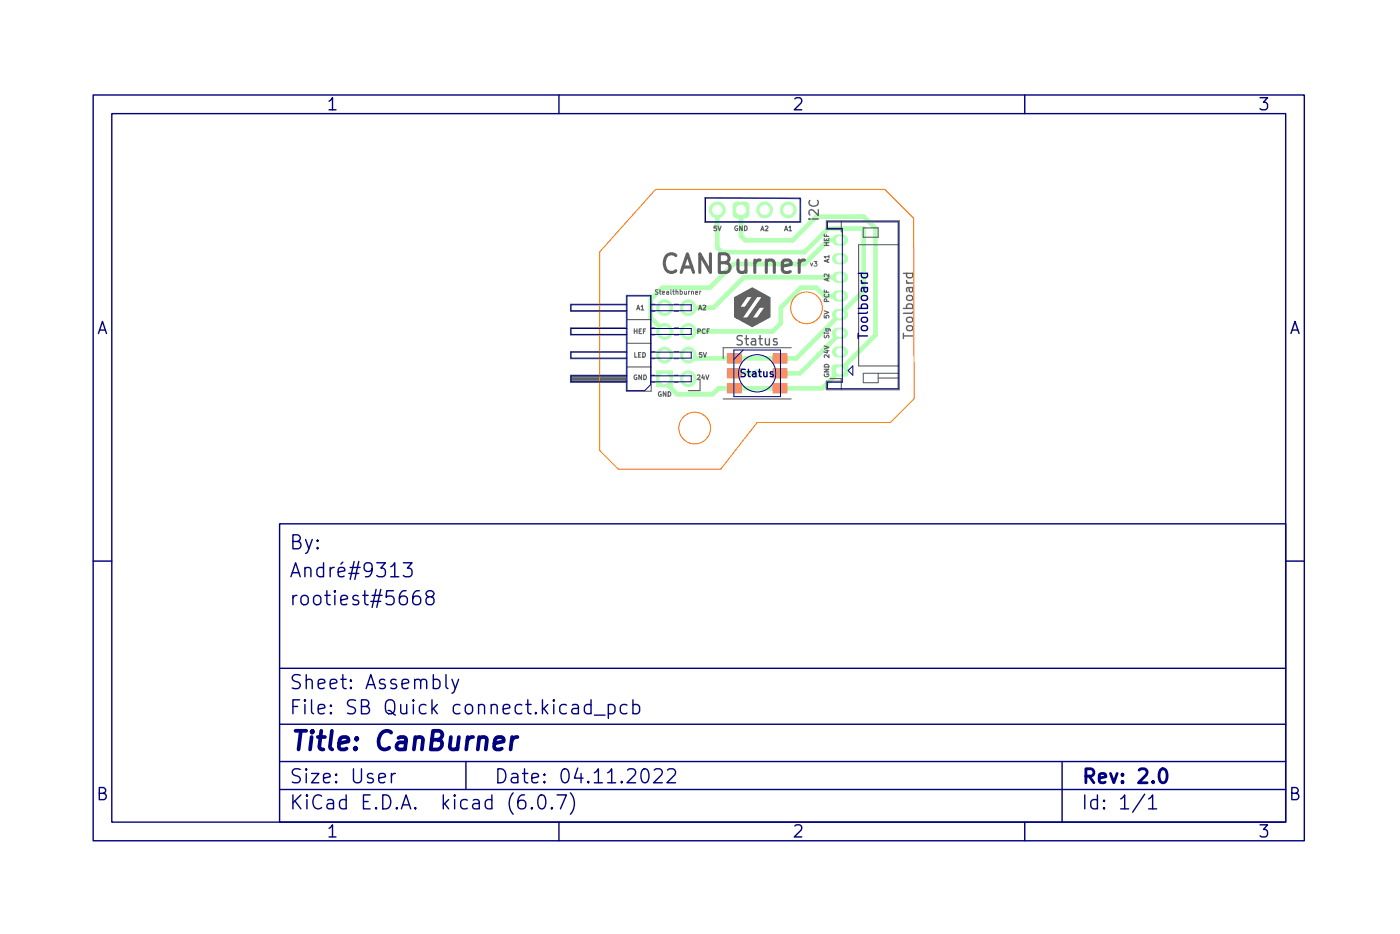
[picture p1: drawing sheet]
<svg xmlns="http://www.w3.org/2000/svg" width="150mm" height="100mm" viewBox="0 0 150 100" stroke-linecap="round" stroke-linejoin="round" font-family="sans-serif">
<g fill="#b3ffb3" stroke="#b3ffb3" stroke-width=".11">
<path d="M78.8 21.8l.3-.1h.9l.2 .1 .2 .3v.8l-.1 .3-.3 .2h-.9l-.2-.1-.2-.4v-.8z"/>
<path d="M83 37.9h1.5v1h-1.5z"/>
<path d="M83 39.5h1.5v1h-1.5z"/>
<path d="M83 41.1h1.5v1h-1.5z"/>
<path d="M78.1 41.1h1.5v1h-1.5z"/>
<path d="M78.1 39.5h1.5v1h-1.5z"/>
<path d="M78.1 37.9h1.5v1h-1.5z"/>
<path d="M89.4 39.2h1.5l.1 .2v.8l-.3 .1h-1.3l-.1-.3v-.6z"/>
<path d="M70.5 39.8h1.7v1.7h-1.7z"/>
<circle cx="84.6" cy="22.5" r=".85"/>
<circle cx="82.1" cy="22.5" r=".85"/>
<circle cx="77" cy="22.5" r=".85"/>
<circle cx="71.3" cy="33" r=".85"/>
<circle cx="73.9" cy="33" r=".85"/>
<circle cx="71.3" cy="35.6" r=".85"/>
<circle cx="73.9" cy="35.6" r=".85"/>
<circle cx="71.3" cy="38.1" r=".85"/>
<circle cx="73.9" cy="38.1" r=".85"/>
<circle cx="73.9" cy="40.6" r=".85"/>
</g>
<path d="M89.9 37.7h.5M89.9 35.7h.5M89.9 33.7h.5M89.9 31.7h.5M89.9 29.7h.5M89.9 27.7h.5M89.9 25.7h.5" fill="none" stroke="#b3ffb3" stroke-width="1.2"/>
<path d="M77 22.5v4.1M77.5 27h8.9l2.5-2.5h3.8v6.7l-7.2 7.2h-11.3l-.3-.3M79.5 22.5v2.8l.5 .5h5.1l2.5-2.6h5.1l1.3 1.3v11.4l-5.7 5.7h-11.2l-.6 .7h-3.8l-1.4-1.4v-.3M90.2 25.7h-1.3l-2.5 2.6h-7.7l-2.5 2.6h-5.1l-1.3 1.2v2l1.5 1.5M90.2 31.7h-1.7l-.9-.8h-1.6l-2.2 2.1v1.7l-.9 .9h-9M90.2 29.7h-10.4l-3.2 3.3h-2.7M90.2 35.7l-4.3 4.3h-2.2M78.8 40h2.5" fill="none" stroke="#b3ffb3" stroke-width=".5"/>
<g fill="#fff" stroke="#fff" stroke-width=".11">
<circle cx="84.6" cy="22.5" r=".5"/>
<circle cx="82.1" cy="22.5" r=".5"/>
<circle cx="79.5" cy="22.5" r=".5"/>
<circle cx="77" cy="22.5" r=".5"/>
<circle cx="90.2" cy="39.7" r=".37"/>
<circle cx="90.2" cy="37.7" r=".37"/>
<circle cx="90.2" cy="35.7" r=".37"/>
<circle cx="90.2" cy="33.7" r=".37"/>
<circle cx="90.2" cy="31.7" r=".37"/>
<circle cx="90.2" cy="29.7" r=".37"/>
<circle cx="90.2" cy="27.7" r=".37"/>
<circle cx="90.2" cy="25.7" r=".37"/>
<circle cx="71.3" cy="33" r=".5"/>
<circle cx="73.9" cy="33" r=".5"/>
<circle cx="71.3" cy="35.6" r=".5"/>
<circle cx="73.9" cy="35.6" r=".5"/>
<circle cx="71.3" cy="38.1" r=".5"/>
<circle cx="73.9" cy="38.1" r=".5"/>
<circle cx="71.3" cy="40.6" r=".5"/>
<circle cx="73.9" cy="40.6" r=".5"/>
</g>
<g fill="#ff8a8a" stroke="#ff8a8a" stroke-width=".11">
<path d="M83 37.9h1.5v1h-1.5z"/>
<path d="M83 39.5h1.5v1h-1.5z"/>
<path d="M83 41.1h1.5v1h-1.5z"/>
<path d="M78.1 41.1h1.5v1h-1.5z"/>
<path d="M78.1 39.5h1.5v1h-1.5z"/>
<path d="M78.1 37.9h1.5v1h-1.5z"/>
</g>
<g fill="none" stroke="#626262" stroke-width=".12">
<path d="M67.2 32.6h-6v.8h6M67.2 35.2h-6v.7h6M67.2 39.4h2.7M67.2 37.7h-6v.8h6M67.2 31.7h2.7v10.3h-2.7zM67.2 34.3h2.7M67.2 36.8h2.7M69.9 33.4h.4M69.9 35.2h.4M69.9 35.9h.4M69.9 32.6h.4M69.9 37.7h.4"/>
<path d="M69.9 38.5h.4M72.4 33.4h.4M72.4 35.2h.4M72.4 35.9h.4M72.4 32.6h.4M72.4 37.7h.4M72.4 38.5h.4M75.7 21.2l10.2 .1v2.5h-10.2zM84.9 37.3h-7.3v1.1M90.3 23.7v1.2M90.3 24.6h-1.6v-.9h7.8v18.1h-7.8v-.9h1.6M92.7 24.4h1.6v1h-1.6z"/>
<path d="M96.5 26.2h-4.3v13h4.3M61.2 40.8h6M61.2 41h6M61.2 40.6h6M61.2 40.7h6M61.2 40.5h6M61.2 40.4h6M67.2 40.3h-6v.7h6M69.9 40.3h.4M69.9 41h.4M72.4 40.3h.4M72.4 41h.4"/>
<path d="M75.2 40.6v1.3h-1.3M77.6 42.8h7.3M89.1 40.6h1.2v1.2M94.3 40v1h-1.6v-1h3.8M94.3 40.5h2.2"/>
</g>
<path d="M78.8 31.9l1.7-.9a.29 .29 0 0 1 .5 0l1.7 .9v2.1l-1.9 1-1.8-.9h2.3l.8-1.1h-.6l-.8 1.1h-.5l1.6-2.3h-.5l-1.6 2.3h-.7l-.2-.1v-1h1.2l.8-1.2h-.6l-.8 1.2h-.6z" fill="#626262" stroke="#626262" stroke-width=".11"/>
<g fill="none" stroke="#ff8000" stroke-width=".11">
<path d="M70.4 20.3h24.6l3.1 3.1v19.4l-2.5 2.5h-14.3l-3.9 5h-11l-2-2v-21.3z"/>
<circle cx="86.6" cy="33" r="1.7"/>
<circle cx="74.6" cy="45.9" r="1.7"/>
</g>
<g fill="none" stroke="#000080" stroke-width=".15">
<path d="M10 10.2h130v80h-130zM12 12.2h126v76h-126zM60 10.2v2M110 10.2v2M30 56.2h108v32h-108zM10 60.2h2M30 77.7h108M30 71.7h108M43.3 60.4h.9l-.5 .5a.41 .41 0 0 1 .5 .3v.4l-.1 .2-.6 .1-.2-.2M45 63.4a.59 .59 0 0 0-.7 .6v.6l.1 .2 .5 .1 .2-.2 .1-.5-.2-.2-.4-.1-.3 .3M46 64l-.3-.3 .1-.2 .2-.1h.4a.31 .31 0 0 1 .2 .4 .31 .31 0 0 1-.3 .2l-.4 .1-.2 .2v.3l.3 .3 .4-.1 .2-.2-.1-.4-.2-.2M47.9 72.4v1.3l.2 .2"/>
<path d="M48.5 72.9l.4 1M49.2 72.9l-.5 1.3-.2 .2M63.4 75.6h-.4l-.3 .3v.4l.2 .2 .1 .1 .4-.1M63.4 75.1v1.5M63.8 76.7h1.1M65.3 75.6h.4l.3 .3v.4l-.1 .2-.2 .1-.4-.1M65.3 75.6v1.5M67.3 75.6h-.4l-.3 .3v.4l.1 .2 .2 .1 .4-.1M67.9 75.6h.5l.3 .3v.4l-.2 .2-.1 .1-.5-.1M67.9 75.1v1.5M138 60.2h2M30 84.7h108"/>
<path d="M30 81.7h108M42 83v1M42.4 83a.38 .38 0 0 0-.4 .3M50 81.7v3M57.1 86.6l.1 .1-.1 .1-.1-.1 .1-.1v.2M57.9 85.3a.36 .36 0 0 1 .6 .3 .88 .88 0 0 1-.3 1.2 .38 .38 0 0 1-.4-.3 1.17 1.17 0 0 1 .1-1.2zM59.2 86.6l.1 .1-.1 .1v-.1v-.1v.2M59.8 85.3h1l-.6 1.5M60 88.2v2M61.2 85.1a1.72 1.72 0 0 1 0 2.2M70.2 82.6l.2-.1h.4a.41 .41 0 0 1 .2 .6l-.8 .9h.9M71.7 82.6l.2-.1h.3a.41 .41 0 0 1 .2 .6l-.8 .9h.9"/>
<path d="M110 88.2v2M114 81.7v6.5M122.9 85.2l-1.3 1.9M123.3 85.7l.4-.4v1.5M123.3 86.8h.9"/>
</g>
<path d="M124.6 82.5a.36 .36 0 0 1 .6 .3 .88 .88 0 0 1-.3 1.2 .38 .38 0 0 1-.4-.3 1.17 1.17 0 0 1 .1-1.2z" fill="none" stroke="#000080" stroke-width=".3"/>
<path d="M55 79.1l-.2 1.3M55.5 79.1a.59 .59 0 0 0-.6 .3" fill="none" stroke="#000080" stroke-width=".4"/>
<g fill="none" stroke="#000080" stroke-width=".11">
<path d="M67.3 31.7h2.5v9.6l-.6 .6h-1.9zM67.3 32.7h-6v.6h6M67.3 35.2h-6v.7h6M67.3 37.8h-6v.6h6M69.8 32.7h4.4v.6h-4.4M69.8 37.8h4.4v.6h-4.4M69.8 35.2h4.4v.7h-4.4M75.7 21.2h10.2v2.6h-10.2zM78.8 37.5h5v5h-5zM79.8 37.5l-1 1M88.8 23.8h7.6v17.9h-7.6v-.7h1.6v-16.5h-1.6zM91 39.7l.5-.5v1z"/>
<path d="M67.3 40.3h-6v.7h6M69.8 40.3h4.4v.7h-4.4"/>
<circle cx="81.3" cy="40" r="2"/>
</g>
<text font-size="2.8" fill="#626262" x="71.2" y="29.3">CANBurner</text>
<text font-size="2.8" fill="#000080" x="31" y="80.5">Title: CanBurner</text>
<g font-size="2.1" fill="#000080">
<text x="31" y="58.9">By:</text>
<text x="31" y="64.9">rootiest#5668</text>
<text x="31" y="61.9">André#9313</text>
<text x="31" y="76.6">File: SB Quick connect.kicad_pcb</text>
<text x="31" y="73.9">Sheet: Assembly</text>
<text x="31" y="86.8">KiCad E.D.A. kicad (6.0.7)</text>
<text x="31" y="84">Size: User</text>
<text x="53" y="84">Date: 04.11.2022</text>
<text x="116" y="84">Rev: 2.0</text>
<text x="116" y="86.8">Id: 1/1</text>
</g>
<g font-size="1.8" fill="#000080">
<text x="35" y="11.8">1</text>
<text x="85" y="11.8">2</text>
<text x="135" y="11.8">3</text>
<text x="10.3" y="35.8">A</text>
<text x="138.4" y="35.8">A</text>
<text x="10.3" y="85.8">B</text>
<text x="35" y="89.8">1</text>
<text x="85" y="89.8">2</text>
<text x="135" y="89.8">3</text>
<text x="138.4" y="85.8">B</text>
</g>
<g font-size="1.4" fill="#626262">
<text x="87.9" y="23.6" transform="rotate(-90 87.9 23.6)">i2C</text>
<text x="79.2" y="37">Status</text>
<text x="98" y="36.2" transform="rotate(-90 98 36.2)">Toolboard</text>
</g>
<text font-size="1.4" fill="#000080" x="93.2" y="36.2" transform="rotate(-90 93.2 36.2)">Toolboard</text>
<text font-size="1.1" fill="#000080" x="79.6" y="40.4">Status</text>
<g font-size=".7" fill="#626262">
<text x="76.6" y="24.8">5V</text>
<text x="78.8" y="24.8">GND</text>
<text x="81.6" y="24.8">A2</text>
<text x="84.2" y="24.8">A1</text>
<text x="87" y="28.6">v3</text>
<text x="89" y="28.2" transform="rotate(-90 89 28.2)">A1</text>
<text x="89" y="26.4" transform="rotate(-90 89 26.4)">HEF</text>
<text x="68" y="35.8">HEF</text>
<text x="68.3" y="33.3">A1</text>
<text x="70.5" y="31.6">Stealthburner</text>
<text x="74.8" y="35.8">PCF</text>
<text x="75" y="33.3">A2</text>
<text x="89" y="34.2" transform="rotate(-90 89 34.2)">5V</text>
<text x="89" y="32.4" transform="rotate(-90 89 32.4)">PCF</text>
<text x="89" y="30.2" transform="rotate(-90 89 30.2)">A2</text>
<text x="68" y="40.7">GND</text>
<text x="68" y="38.3">LED</text>
<text x="74.8" y="40.7">24V</text>
<text x="75" y="38.3">5V</text>
<text x="89" y="40.5" transform="rotate(-90 89 40.5)">GND</text>
<text x="89" y="38.4" transform="rotate(-90 89 38.4)">24V</text>
<text x="89" y="36.3" transform="rotate(-90 89 36.3)">Sig</text>
<text x="70.6" y="42.5">GND</text>
</g>
</svg>
